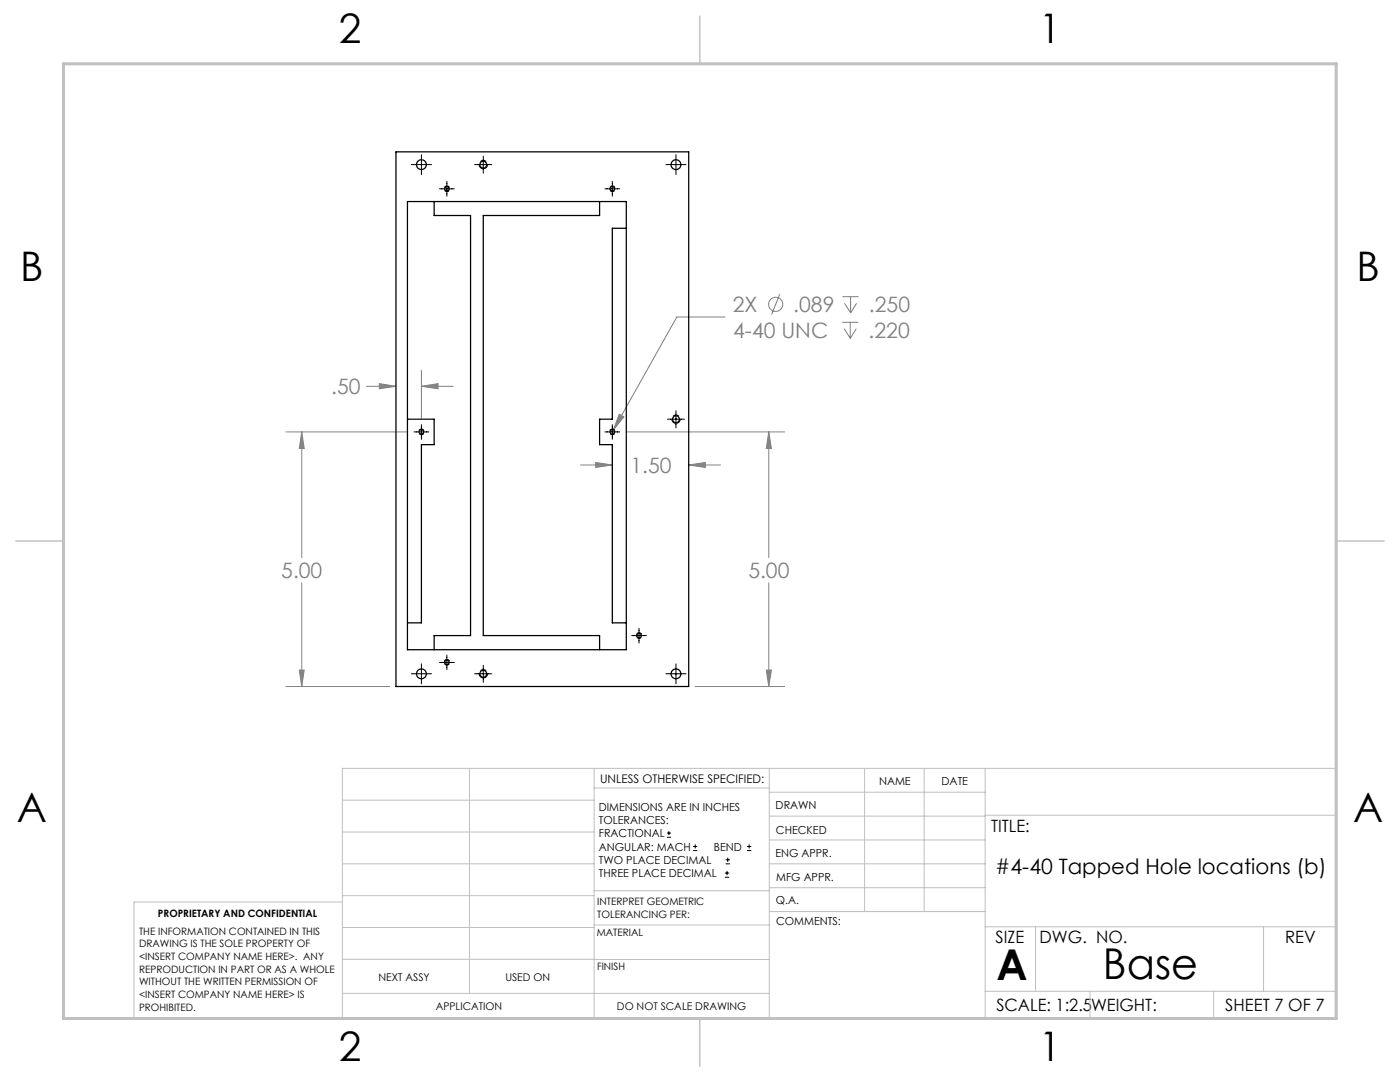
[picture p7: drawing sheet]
<svg xmlns="http://www.w3.org/2000/svg" width="279mm" height="216mm" viewBox="0 0 279 216" stroke-linecap="round" stroke-linejoin="round" font-family="sans-serif">
<g fill="none" stroke="#808080" stroke-width=".2">
<path d="M155.6 58.7l-1.6 4.1M168.1 59.2h3.2M169.8 59.2v3.2M73.1 77.1h5.9M75.7 76.6l3.3 .5-3.3 .5zM84.1 77.1l3.3-.5v1zM84.1 73.9v9.6M84.1 77.1h6.4M144.7 63.3h-9.6l-12.7 22.5M168.1 64.3h3.2M168.5 65.6l1.2 1.9M168.5 60.5l1.3 1.9"/>
<path d="M169.7 64.3v3.2M170.9 65.6l-1.2 1.9M171 60.5l-1.2 1.9M57 86.2h24.4M60.2 86.2l.5 3.3h-1zM60.2 86.2v25.1M115.9 92.8h6.3M118.9 92.3l3.3 .5-3.3 .5zM122.2 88.9v7.1M123.6 82.7l.9 .5-2.1 2.6zM125 86.2h31.6M137.4 92.8l3.4-.5v1z"/>
<path d="M137.4 92.8h6.4M153.4 86.2l.6 3.3h-1.1zM153.4 86.2v25.1M60.2 116.3v20.7M153.4 116.3v20.7M57 137h20.8M59.7 133.7h1l-.5 3.3zM138.7 137h17.9M152.9 133.7h1.1l-.6 3.3z"/>
<circle cx="154.8" cy="60.7" r="1.41"/>
</g>
<g fill="none" stroke="#000" stroke-width=".2">
<path d="M82.1 32.8h4M84.1 30.9v4M87.7 37.7h3M89.2 36.2v3M94.7 32.8h3.4M96.4 31.2v3.4M120.7 37.7h3M122.2 36.2v3M132.9 32.8h4M134.9 30.9v4M82.6 86.2h3M84.1 84.7v3"/>
<path d="M120.7 86.2h3M122.2 84.7v3M133.2 83.6h3.4M134.9 82v3.4M82.1 134.4h4M84.1 132.5v4M87.7 132.2h3M89.2 130.7v2.9M94.7 134.4h3.4M96.4 132.8v3.4M126.1 126.8h2.9M127.5 125.4v2.9"/>
<path d="M132.9 134.4h4M134.9 132.5v4M133.1 167.1h.8M133.1 166.2h.8M133.5 165.8v.9M138.3 169.7h.8M138.3 168.9h.8M138.7 168.5v.8M144.7 175h.8M144.7 174.2h.8M144.8 172.4h.9M144.8 171.6h.9"/>
<path d="M145.1 173.8v.8M145.2 171.1v.9M149.1 169.7h.8M149.1 168.9h.8M149.5 168.5v.8"/>
</g>
<path d="M89.2 38.2a.57 .57 0 0 1-.5-.8 .57 .57 0 0 1 1-.1 .57 .57 0 0 1-.4 .9h-.1M122.2 38.2a.57 .57 0 0 1-.5-.8 .57 .57 0 0 1 1-.1 .57 .57 0 0 1-.4 .9h-.1M84.1 86.7a.57 .57 0 0 1-.5-.8 .57 .57 0 0 1 1-.1 .57 .57 0 0 1-.4 .9h-.1M122.2 86.7a.57 .57 0 0 1-.5-.8 .57 .57 0 0 1 1-.1 .57 .57 0 0 1-.4 .9h-.1M89.2 132.7a.57 .57 0 0 1-.5-.8 .57 .57 0 0 1 1-.1 .57 .57 0 0 1-.4 .9h-.1M127.6 127.4a.57 .57 0 0 1-.6-.8 .57 .57 0 0 1 1-.1 .57 .57 0 0 1-.3 .9h-.1" fill="none" stroke="#000" stroke-width=".2" stroke-dasharray="1.3 .6" stroke-dashoffset=".8" stroke-linecap="butt"/>
<path d="M96.5 33.7a.83 .83 0 0 1-.8-1.2 .83 .83 0 0 1 1.4-.2 .83 .83 0 0 1-.5 1.4h-.1M134.9 84.5a.83 .83 0 0 1-.7-1.2 .83 .83 0 0 1 1.4-.2 .83 .83 0 0 1-.6 1.4h-.1M96.5 135.3a.83 .83 0 0 1-.8-1.2 .83 .83 0 0 1 1.4-.2 .83 .83 0 0 1-.5 1.4h-.1" fill="none" stroke="#000" stroke-width=".2" stroke-dasharray="1.3 .6" stroke-dashoffset="-.1" stroke-linecap="butt"/>
<g fill="none" stroke="#c0c0c0" stroke-width=".2">
<path d="M68.3 159.7h50.3M93.7 153.3v44.9M118.6 153.3v49.9M118.6 157.2h34.9M153.5 153.3v49.9M153.5 158.1h43.1M172.5 153.3v28.6M184.4 153.3v28.6M196.6 153.3v49.9M68.3 180h-41.6v23.2h240v-49.9h-198.4v49.9M68.3 178.7h50.3M68.3 172.4h50.3"/>
<path d="M68.3 166h50.3M118.6 177.7h35M153.5 167.6h43.1M153.5 162.8h43.1M153.5 172.4h43.1M153.5 177.1h43.1M196.6 162.7h70.1M68.3 198.2h85.2M68.3 191.4l85.2 .1M68.3 185.1h50.3M118.6 184.6h35M153.6 181.9h43"/>
<path d="M196.6 197.8h70.1M196.6 184.9h70.1M206.7 184.9v12.9M217.5 197.8v5.4M242.2 197.8v5.4M252.2 184.9v12.9"/>
</g>
<path d="M139.7 3.2v9.5M3.1 107.9h9.6M266.7 107.9h9.5M139.7 203.2v9.6" fill="none" stroke="#c0c0c0" stroke-width=".3"/>
<path d="M12.7 12.7h254v190.5h-254z" fill="none" stroke="#c0c0c0" stroke-width=".6"/>
<path d="M60.2 86.2l.5 3.3h-1zM59.7 133.7h1l-.5 3.3zM153.4 86.2l.6 3.3h-1.1zM152.9 133.7h1.1l-.6 3.3zM84.1 77.1l3.3-.5v1zM75.7 76.6l3.3 .5-3.3 .5zM118.9 92.3l3.3 .5-3.3 .5zM137.4 92.8l3.4-.5v1zM123.6 82.7l-1.2 3.1 2.1-2.6z" fill="#808080"/>
<g fill="none" stroke="#000" stroke-width=".25">
<path d="M79 30.3h58.4v106.7h-58.4zM81.3 40.2h43.7v89.4h-43.7zM86.6 40.2v2.8h7.3v83.8h-7.3v2.8M119.7 40.2v2.8h-23.3v83.8h23.3v2.8M125 45.5h-2.8v38.1h-2.5v5.1h2.5v35.6h2.8M81.3 83.6h5.3v5.1h-2.5v35.6h-2.8"/>
<circle cx="84.1" cy="32.8" r=".98"/>
<circle cx="89.2" cy="37.7" r=".46"/>
<circle cx="96.4" cy="32.9" r=".69"/>
<circle cx="122.2" cy="37.7" r=".46"/>
<circle cx="134.9" cy="32.8" r=".98"/>
<circle cx="84.1" cy="86.2" r=".46"/>
<circle cx="122.2" cy="86.2" r=".46"/>
<circle cx="134.9" cy="83.7" r=".69"/>
<circle cx="84.1" cy="134.4" r=".98"/>
<circle cx="89.2" cy="132.2" r=".45"/>
<circle cx="96.4" cy="134.5" r=".69"/>
<circle cx="127.5" cy="126.8" r=".46"/>
<circle cx="134.9" cy="134.4" r=".98"/>
</g>
<g font-size="8.5">
<text x="198.9" y="195.5">A</text>
<text x="220.1" y="195.4">Base</text>
</g>
<g font-size="8.1">
<text x="67.6" y="8.5">2</text>
<text x="207.3" y="8.5">1</text>
<text x="4" y="56.2">B</text>
<text x="270.7" y="56.2">B</text>
<text x="3.3" y="164.1">A</text>
<text x="270" y="164.1">A</text>
<text x="67.6" y="211.7">2</text>
<text x="207.3" y="211.7">1</text>
</g>
<g font-size="4.2" fill="#808080">
<text x="146.3" y="62.3">2X</text>
<text x="158.3" y="62.3">.089</text>
<text x="173.4" y="62.3">.250</text>
<text x="146.3" y="67.3">4-40 UNC</text>
<text x="173.4" y="67.3">.220</text>
<text x="66.1" y="78.7">.50</text>
<text x="125.8" y="94.4">1.50</text>
<text x="56.1" y="115.4">5.00</text>
<text x="149.4" y="115.4">5.00</text>
</g>
<text font-size="4.2" x="198.6" y="174.4">#4-40 Tapped Hole locations (b)</text>
<g font-size="3.4">
<text x="197.8" y="166">TITLE:</text>
<text x="198.7" y="188.1">SIZE</text>
<text x="207.5" y="188.1">DWG. NO.</text>
<text x="256.5" y="188.2">REV</text>
<text x="198.8" y="201.7">SCALE: 1:2.5</text>
<text x="217.7" y="201.8">WEIGHT:</text>
<text x="244.5" y="201.7">SHEET 7 OF 7</text>
</g>
<text font-size="2.4" x="119.8" y="156.2">UNLESS OTHERWISE SPECIFIED:</text>
<g font-size="2.2">
<text x="119.5" y="161.8">DIMENSIONS ARE IN INCHES</text>
<text x="154.8" y="161.4">DRAWN</text>
<text x="175.4" y="156.6">NAME</text>
<text x="187.9" y="156.7">DATE</text>
<text x="119.5" y="164.4">TOLERANCES:</text>
<text x="119.5" y="167.1">FRACTIONAL</text>
<text x="154.9" y="166.3">CHECKED</text>
<text x="119.5" y="169.7">ANGULAR: MACH</text>
<text x="119.5" y="172.4">TWO PLACE DECIMAL</text>
<text x="142.5" y="169.7">BEND</text>
<text x="154.8" y="171">ENG APPR.</text>
<text x="119.5" y="175">THREE PLACE DECIMAL</text>
<text x="154.9" y="175.7">MFG APPR.</text>
<text x="154.9" y="180.4">Q.A.</text>
<text x="154.9" y="184.6">COMMENTS:</text>
</g>
<g font-size="2.1">
<text x="75.5" y="195.7">NEXT ASSY</text>
<text x="100.9" y="195.7">USED ON</text>
<text x="86.9" y="201.5">APPLICATION</text>
<text x="123.1" y="201.6">DO NOT SCALE DRAWING</text>
</g>
<g font-size="2">
<text x="31.5" y="182.9">PROPRIETARY AND CONFIDENTIAL</text>
<text x="119.2" y="180.6">INTERPRET GEOMETRIC</text>
<text x="119.2" y="183.1">TOLERANCING PER:</text>
<text x="27.8" y="186.5">THE INFORMATION CONTAINED IN THIS</text>
<text x="27.8" y="189">DRAWING IS THE SOLE PROPERTY OF</text>
<text x="27.8" y="191.6">&lt;INSERT COMPANY NAME HERE&gt;. ANY</text>
<text x="119.1" y="186.7">MATERIAL</text>
<text x="27.8" y="194.1">REPRODUCTION IN PART OR AS A WHOLE</text>
<text x="27.8" y="196.6">WITHOUT THE WRITTEN PERMISSION OF</text>
<text x="119.1" y="193.5">FINISH</text>
<text x="27.8" y="199.1">&lt;INSERT COMPANY NAME HERE&gt; IS</text>
<text x="27.8" y="201.7">PROHIBITED.</text>
</g>
</svg>
